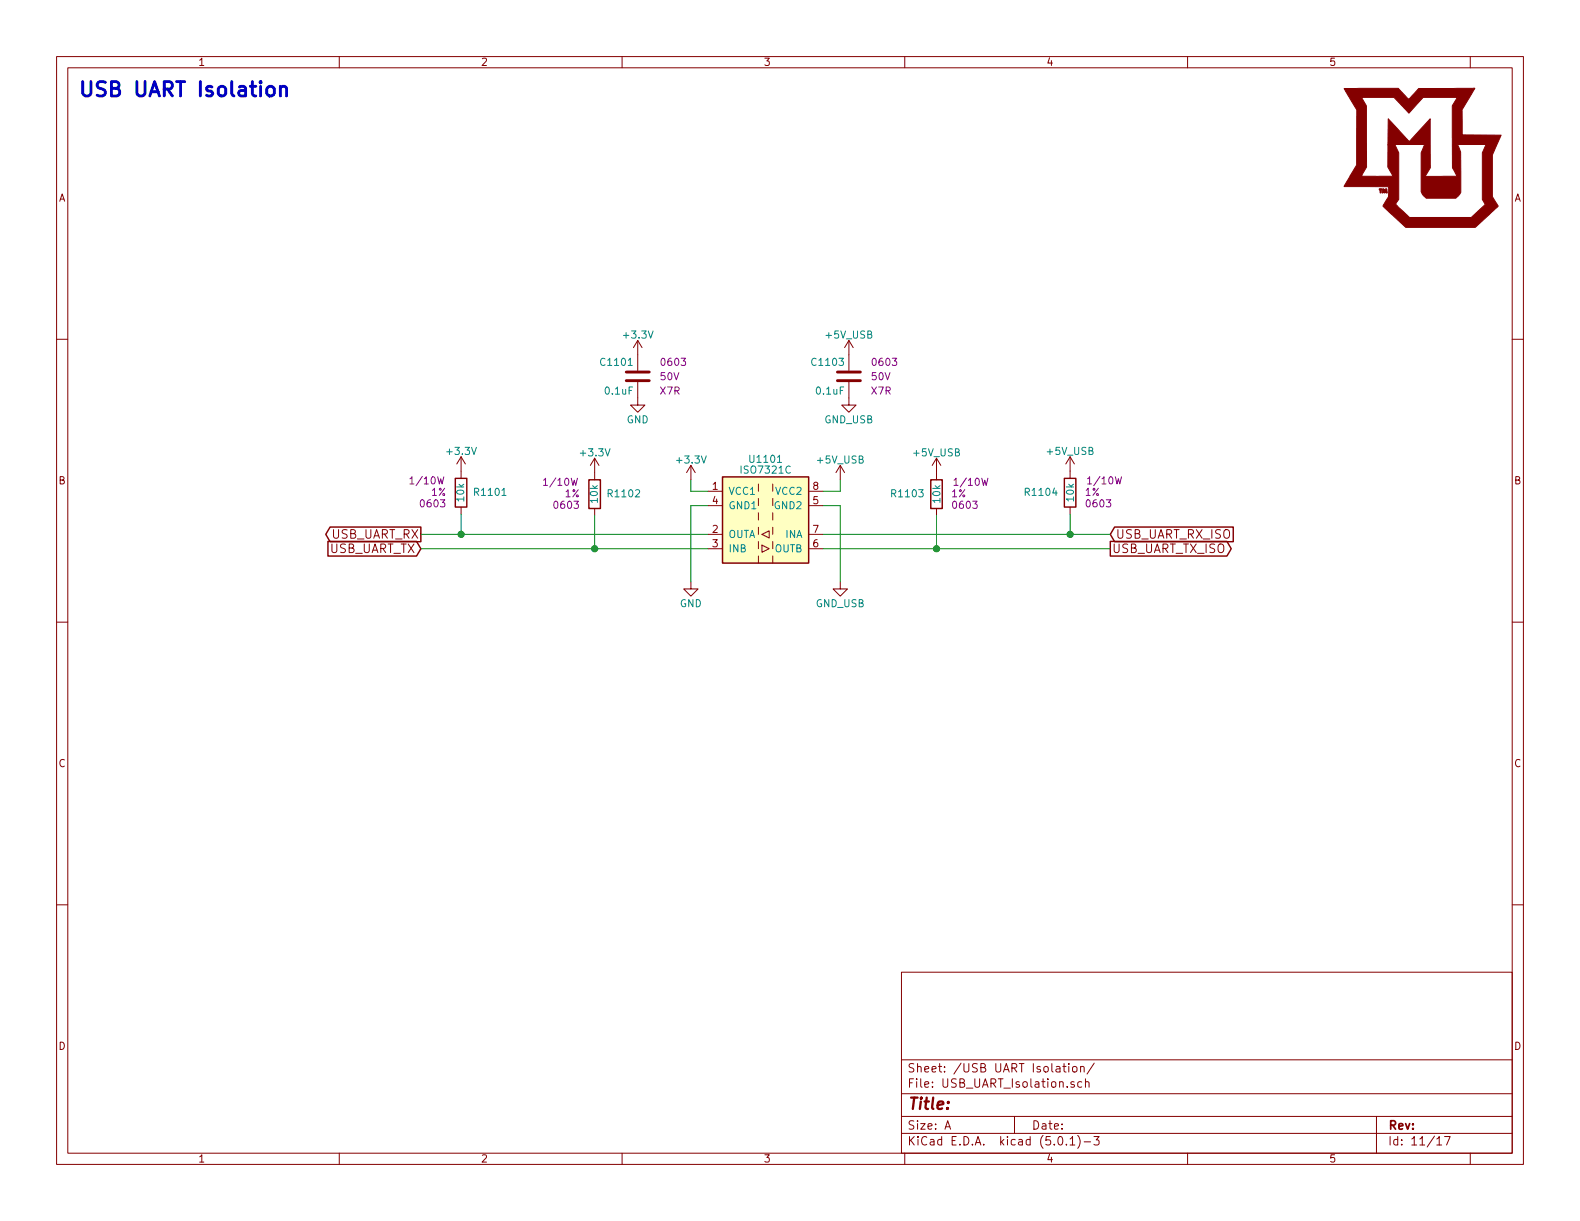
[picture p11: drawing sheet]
<svg xmlns="http://www.w3.org/2000/svg" width="279mm" height="216mm" viewBox="0 0 279 216" stroke-linecap="round" stroke-linejoin="round" font-family="sans-serif">
<g fill="none" stroke="#840000" stroke-width=".18">
<path d="M10 10h259.4v195.9h-259.4zM12 12h255.4v191.9h-255.4zM60 10v2M110 10v2M160 10v2M210 10v2M260 10v2M10 60h2M267.4 60h2M112.8 67.6v4h1.2l-1.2 1.3-1.3-1.3h1.3M112.8 60.2v5.3M112.8 60.2l-.8 1.3"/>
<path d="M112.8 60.2l.7 1.3M150.1 67.6v4h1.3l-1.3 1.3-1.3-1.3h1.3M150.1 60.2v5.3M150.1 60.2l-.7 1.3M150.1 60.2l.8 1.3M81.5 80.8v3.8M81.5 89.7v1.2M81.5 80.8l-.7 1.2M81.5 80.8l.8 1.2M105.2 81v3.8M105.2 89.9v1.3M105.2 81l-.8 1.3"/>
<path d="M105.2 81l.7 1.3M122.2 82.3l-.8 1.3M122.2 82.3v2.5M122.2 82.3l.7 1.3M125.2 86.9h2.6M125.2 94.5h2.6M125.2 97h2.6M125.2 89.4h2.6M134.1 85.6v1.3M134.1 88.1v1.3M134.1 90.7v1.2M134.1 95.8v1.2"/>
<path d="M134.1 98.3v1.3M134.7 96.4l1.3 .6-1.3 .7zM134.7 94.5l1.3-.6v1.2zM136.7 85.6v1.3M136.7 90.7v1.2M136.7 93.2v1.3M136.7 98.3v1.3M143 86.9h2.5M143 94.5h2.5M143 97h2.5M143 89.4h2.5M148.6 82.3l-.8 1.3"/>
<path d="M148.6 82.3v2.5M148.6 82.3l.8 1.3M165.6 81v3.8M165.6 89.9v1.3M165.6 81l-.8 1.3M165.6 81l.8 1.3M189.2 80.8v3.8M189.2 89.7v1.2M189.2 80.8l-.7 1.2M189.2 80.8l.8 1.2M10 110h2M122.2 102.9v1.2h1.2l-1.2 1.3-1.3-1.3h1.3"/>
<path d="M148.6 102.9v1.2h1.3l-1.3 1.3-1.3-1.3h1.3M267.4 110h2M10 160h2M267.4 160h2M159.4 171.9h108v32h-108zM159.4 197.4h108M159.4 193.4h108M159.4 187.4h108M167.1 199.7l.5-1.5 .5 1.5M167.2 199.2h.8M179.4 197.4v3M187.9 188.6h.6"/>
<path d="M188.2 188.1v1.3l.3 .2M189 188.1v.1M189 188.6v1M189.7 188.7l.2-.1 .5 .1v.7l-.3 .2-.4-.2zM189.9 191.3a.37 .37 0 0 0-.5 .2v.2l.5 .1 .1 .2-.2 .3-.4-.1M191.1 188.7l.2-.1h.3l.1 1M191.1 188.6v1M191.3 191.3h-.4l-.3 .2 .1 .6 .2 .2 .4-.1M191.9 191.4l.1-.1a.37 .37 0 0 1 .6 .2v.8M191.9 190.8v1.5M193.5 188l-1.3 1.9M243.4 197.4v6.5"/>
<path d="M60 203.9v2M110 203.9v2M159.4 200.4h108M160 203.9v2M187.2 201.1l.4-.1a.94 .94 0 0 1 0 1.5 .79 .79 0 0 1-.4-1.4zM188.6 202.3v.2M189.2 201.4l.5-.4v1.5M189.2 202.5h.9M190.6 200.8a1.71 1.71 0 0 1 0 2.2M191.7 201.9h1.2M193.4 201h1l-.5 .5 .4 .2v.6l-.2 .2-.7-.2M210 203.9v2"/>
<path d="M254.1 201.4l.4-.4v1.5M254.1 202.5h.8M255.4 201h1l-.6 1.5M260 203.9v2"/>
</g>
<path d="M58 95.7h15.7l.7 1.3-.7 1.3h-15.7zM58.4 93.2h16v2.6h-16l-.8-1.3zM80.5 84.6h2v5.1h-2zM104.1 84.8h2.1v5.1h-2.1zM127.8 84.3h15.2v15.3h-15.2zM164.6 84.8h2v5.1h-2zM188.2 84.6h2v5.1h-2zM196.3 95.7h20.7l.7 1.3-.7 1.3h-20.7zM197.1 93.2h21v2.6h-21l-.8-1.3z" fill="none" stroke="#840000" stroke-width=".25"/>
<path d="M49.6 15.5a.63 .63 0 0 1 1.1 .1v1.4M49.6 15.3v1.7" fill="none" stroke="#0000c2" stroke-width=".51"/>
<path d="M127.8 84.3h15.2v15.3h-15.2z" fill="#ffffc2" stroke="#ffffc2" stroke-width=".18"/>
<path d="M74.4 94.5h50.8M74.4 97h50.8M81.5 90.9v3.6M105.2 91.2v5.8M122.2 84.8v2.1h3M125.2 89.4h-3v13.5M145.5 89.4h3.1v13.5M145.5 94.5h50.8M145.5 97h50.8M148.6 84.8v2.1h-3.1M165.6 91.2v5.8M189.2 90.9v3.6" fill="none" stroke="#008400" stroke-width=".18"/>
<path d="M110.7 67.3h4.1M110.7 65.8h4.1M148.1 67.3h4M148.1 65.8h4" fill="none" stroke="#840000" stroke-width=".51"/>
<g fill="#840000" stroke="#840000" stroke-width=".18">
<path d="M243.9 33.4l.5 .1-.3 .6z"/>
<path d="M244.6 33.4l.2 .1 .1 .2 .1-.3h.2l.1 .7h-.2v-.3l-.2 .3-.2-.3-.1 .3h-.2z"/>
<path d="M237.7 15.6h9.6l1.8 2 1.8-2h9.9l-2.3 3.8 .1 4.5h6.9l-1.6 3.5v7.4l1 1.6-4 3.8h-12.3l-4-3.8 .9-1.6 .1-1.8h-7.9l1.1-1.9h7.5l-.9-1.6v-3.9h1.3l.6 1.4v8.3l-.5 .8 2.5 2.4h10.9l2.5-2.4-.6-.8v-8.3l.7-1.4h-5l.5 1.3v7.1l-.9 1.1h-5.2l-.7-.7-.2-.5v-6.9l.6-1.4h-6.5l.1-4.6 3.7 4 3.7-4v8.7l-.9 1.5 5.7-.1-.9-1.4v-11l.9-1.5h-6l-2.6 2.8-2.6-2.8h-5.7l.8 1.5 .1 10.8-1 1.6h-1.9l1.1-1.9v-9.8z"/>
</g>
<g fill="#008400" stroke="#008400" stroke-width=".25">
<circle cx="81.5" cy="94.5" r=".51"/>
<circle cx="105.2" cy="97" r=".51"/>
<circle cx="165.6" cy="97" r=".51"/>
<circle cx="189.2" cy="94.5" r=".51"/>
</g>
<text font-size="3.5" fill="#0000c2" x="13.7" y="17.1">USB UART Isolation</text>
<text font-size="2.8" fill="#840000" x="160.4" y="196.2">Title:</text>
<g font-size="2.1" fill="#840000">
<text x="58.5" y="95.2">USB_UART_RX</text>
<text x="197.3" y="95.2">USB_UART_RX_ISO</text>
<text x="58.1" y="97.8">USB_UART_TX</text>
<text x="196.6" y="97.8">USB_UART_TX_ISO</text>
<text x="160.4" y="189.6">Sheet: /USB UART Isolation/</text>
<text x="160.4" y="192.3">File: USB_UART_Isolation.sch</text>
<text x="160.4" y="202.5">KiCad E.D.A. kicad (5.0.1)-3</text>
<text x="160.4" y="199.7">Size: A</text>
<text x="182.4" y="199.7">Date:</text>
<text x="245.4" y="199.7">Rev:</text>
<text x="245.4" y="202.5">Id: 11/17</text>
</g>
<g font-size="1.8" fill="#840000">
<text x="35" y="11.6">1</text>
<text x="85" y="11.6">2</text>
<text x="135" y="11.6">3</text>
<text x="185" y="11.6">4</text>
<text x="235" y="11.6">5</text>
<text x="10.4" y="35.6">A</text>
<text x="267.8" y="35.6">A</text>
<text x="10.4" y="85.6">B</text>
<text x="126" y="86.6">1</text>
<text x="126" y="89.2">4</text>
<text x="143.8" y="89.2">5</text>
<text x="143.8" y="86.6">8</text>
<text x="267.8" y="85.6">B</text>
<text x="126" y="94.2">2</text>
<text x="143.8" y="94.2">7</text>
<text x="126" y="96.8">3</text>
<text x="143.8" y="96.8">6</text>
<text x="10.4" y="135.6">C</text>
<text x="267.8" y="135.6">C</text>
<text x="10.4" y="185.6">D</text>
<text x="267.8" y="185.6">D</text>
<text x="35" y="205.5">1</text>
<text x="85" y="205.5">2</text>
<text x="135" y="205.5">3</text>
<text x="185" y="205.5">4</text>
<text x="235" y="205.5">5</text>
</g>
<g font-size="1.8" fill="#008484">
<text x="110.4" y="59.9">+3.3V</text>
<text x="146.2" y="59.9">+5V_USB</text>
<text x="106.4" y="64.7">C1101</text>
<text x="143.8" y="64.7">C1103</text>
<text x="107.1" y="69.8">0.1uF</text>
<text x="144.4" y="69.8">0.1uF</text>
<text x="110.8" y="74.9">GND</text>
<text x="145.8" y="74.9">GND_USB</text>
<text x="79.2" y="80.4">+3.3V</text>
<text x="102.8" y="80.7">+3.3V</text>
<text x="119.8" y="82">+3.3V</text>
<text x="131.3" y="83.7">ISO7321C</text>
<text x="132.8" y="81.8">U1101</text>
<text x="144.6" y="82">+5V_USB</text>
<text x="161.6" y="80.7">+5V_USB</text>
<text x="185.3" y="80.4">+5V_USB</text>
<text x="82.1" y="88.6" transform="rotate(-90 82.1 88.6)">10k</text>
<text x="84.1" y="87.7">R1101</text>
<text x="105.7" y="88.8" transform="rotate(-90 105.7 88.8)">10k</text>
<text x="107.7" y="87.9">R1102</text>
<text x="128.8" y="87.5">VCC1</text>
<text x="137.3" y="87.5">VCC2</text>
<text x="157.9" y="87.9">R1103</text>
<text x="166.3" y="88.8" transform="rotate(-90 166.3 88.8)">10k</text>
<text x="181.5" y="87.7">R1104</text>
<text x="189.9" y="88.6" transform="rotate(-90 189.9 88.6)">10k</text>
<text x="128.8" y="95.1">OUTA</text>
<text x="128.8" y="90">GND1</text>
<text x="137.1" y="90">GND2</text>
<text x="138.9" y="95.1">INA</text>
<text x="128.8" y="97.7">INB</text>
<text x="137" y="97.7">OUTB</text>
<text x="120.2" y="107.4">GND</text>
<text x="144.3" y="107.4">GND_USB</text>
</g>
<g font-size="1.8" fill="#840084">
<text x="117.1" y="64.7">0603</text>
<text x="154.5" y="64.7">0603</text>
<text x="116.8" y="69.8">X7R</text>
<text x="116.8" y="67.2">50V</text>
<text x="154.1" y="69.8">X7R</text>
<text x="154.2" y="67.2">50V</text>
<text x="72.9" y="85.6">1/10W</text>
<text x="74.5" y="89.7">0603</text>
<text x="76.3" y="87.7">1%</text>
<text x="96.5" y="85.9">1/10W</text>
<text x="98.2" y="90">0603</text>
<text x="99.9" y="87.9">1%</text>
<text x="168.3" y="87.9">1%</text>
<text x="168.7" y="90">0603</text>
<text x="169.1" y="85.9">1/10W</text>
<text x="191.9" y="87.7">1%</text>
<text x="192.3" y="89.7">0603</text>
<text x="192.8" y="85.6">1/10W</text>
</g>
</svg>
